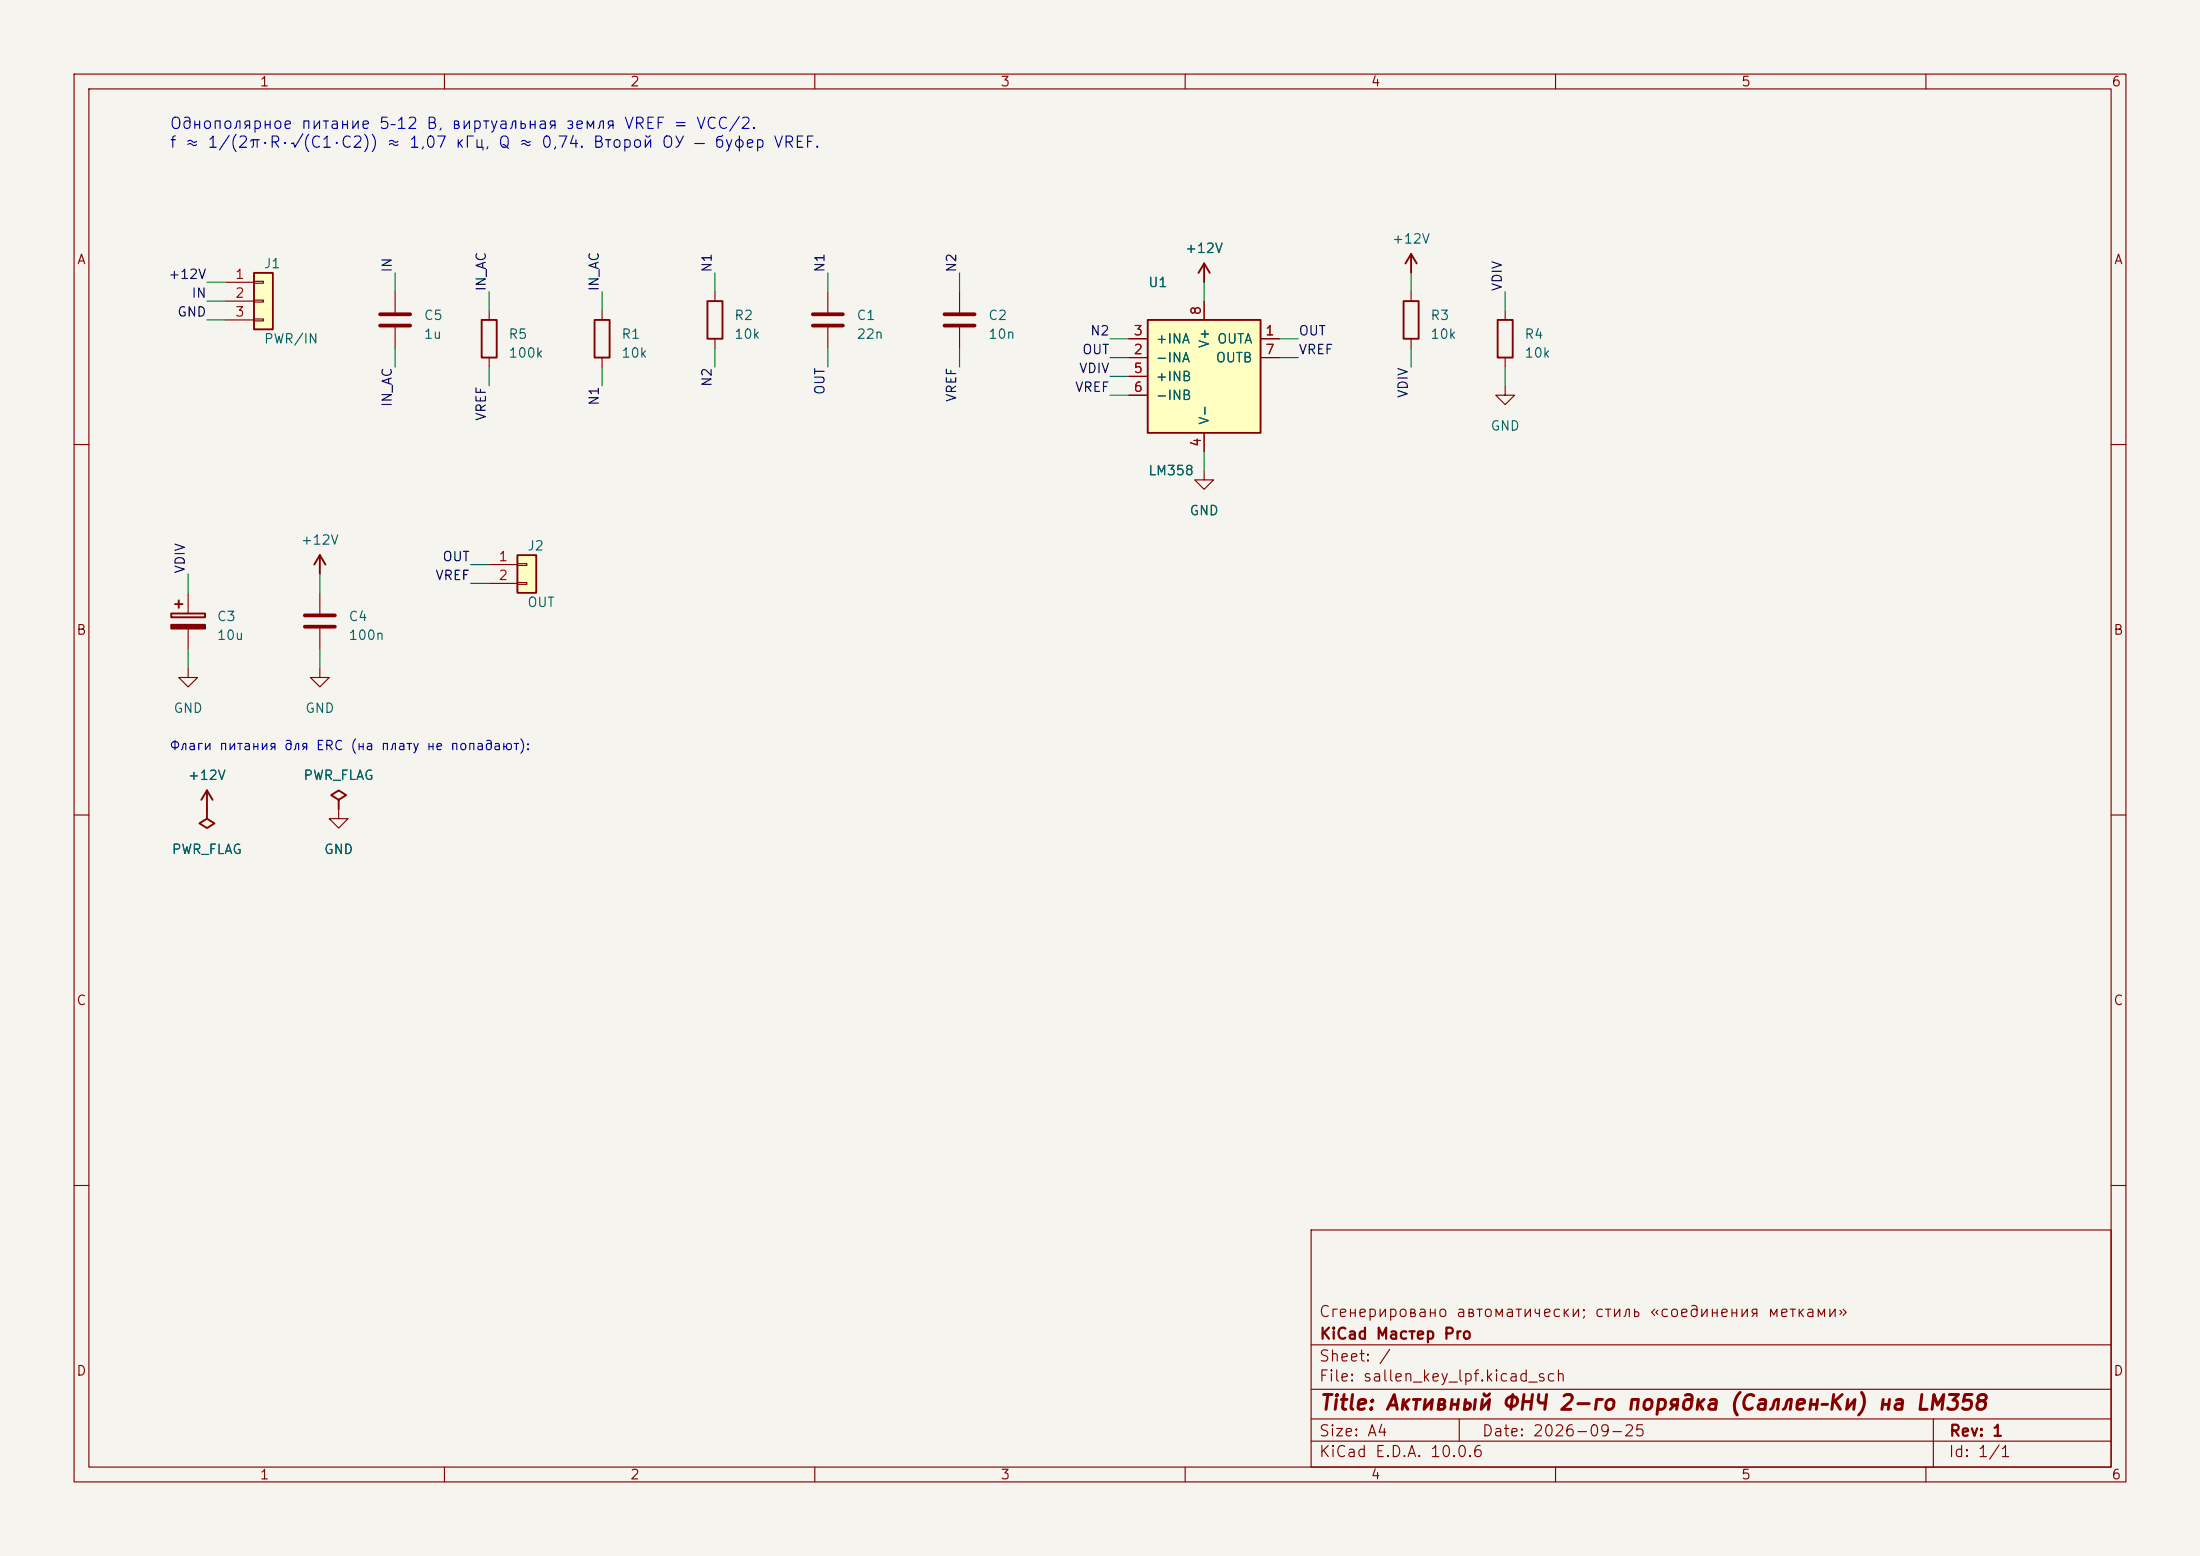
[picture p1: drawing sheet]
(kicad_sch (version 20231120) (generator "eeschema") (generator_version "8.0")
 (paper "A4")
 (title_block (title "Активный ФНЧ 2-го порядка (Саллен–Ки) на LM358") (date "2026-09-25") (rev "1") (company "KiCad Мастер Pro") (comment 1 "Сгенерировано автоматически; стиль «соединения метками»"))
 (lib_symbols (symbol "KiCadMaster:Conn_01x03" (pin_numbers) (pin_names (offset 0) hide) (exclude_from_sim no) (in_bom yes) (on_board yes) (property "Reference" "J" (at 0 5.08 0) (effects (font (size 1.27 1.27)))) (property "Value" "Conn_01x03" (at 0 -5.08 0) (effects (font (size 1.27 1.27)))) (property "Footprint" "" (at 0 0 0) (effects (font (size 1.27 1.27)) hide)) (property "Datasheet" "~" (at 0 0 0) (effects (font (size 1.27 1.27)) hide)) (property "Description" "Разъём" (at 0 0 0) (effects (font (size 1.27 1.27)) hide)) (symbol "Conn_01x03_0_1" (rectangle (start -1.27 3.81) (end 1.27 -3.81) (stroke (width 0.254) (type default)) (fill (type background))) (rectangle (start -1.27 2.667) (end 0 2.413) (stroke (width 0.1524) (type default)) (fill (type none))) (rectangle (start -1.27 0.127) (end 0 -0.127) (stroke (width 0.1524) (type default)) (fill (type none))) (rectangle (start -1.27 -2.413) (end 0 -2.667) (stroke (width 0.1524) (type default)) (fill (type none)))) (symbol "Conn_01x03_1_1" (pin passive line (at -5.08 2.54 0) (length 3.81) (name "Pin_1" (effects (font (size 1.27 1.27)))) (number "1" (effects (font (size 1.27 1.27))))) (pin passive line (at -5.08 0 0) (length 3.81) (name "Pin_2" (effects (font (size 1.27 1.27)))) (number "2" (effects (font (size 1.27 1.27))))) (pin passive line (at -5.08 -2.54 0) (length 3.81) (name "Pin_3" (effects (font (size 1.27 1.27)))) (number "3" (effects (font (size 1.27 1.27))))))) (symbol "KiCadMaster:C" (pin_numbers hide) (pin_names (offset 0) hide) (exclude_from_sim no) (in_bom yes) (on_board yes) (property "Reference" "C" (at 3.81 0.635 0) (effects (font (size 1.27 1.27)))) (property "Value" "C" (at 3.81 -1.905 0) (effects (font (size 1.27 1.27)))) (property "Footprint" "" (at 0 0 0) (effects (font (size 1.27 1.27)) hide)) (property "Datasheet" "~" (at 0 0 0) (effects (font (size 1.27 1.27)) hide)) (property "Description" "Конденсатор" (at 0 0 0) (effects (font (size 1.27 1.27)) hide)) (symbol "C_0_1" (polyline (pts (xy -2.032 0.762) (xy 2.032 0.762)) (stroke (width 0.508) (type default)) (fill (type none))) (polyline (pts (xy -2.032 -0.762) (xy 2.032 -0.762)) (stroke (width 0.508) (type default)) (fill (type none)))) (symbol "C_1_1" (pin passive line (at 0 3.81 270) (length 3.048) (name "~" (effects (font (size 1.27 1.27)))) (number "1" (effects (font (size 1.27 1.27))))) (pin passive line (at 0 -3.81 90) (length 3.048) (name "~" (effects (font (size 1.27 1.27)))) (number "2" (effects (font (size 1.27 1.27))))))) (symbol "KiCadMaster:R" (pin_numbers hide) (pin_names (offset 0) hide) (exclude_from_sim no) (in_bom yes) (on_board yes) (property "Reference" "R" (at 2.54 0.635 0) (effects (font (size 1.27 1.27)))) (property "Value" "R" (at 2.54 -1.905 0) (effects (font (size 1.27 1.27)))) (property "Footprint" "" (at 0 0 0) (effects (font (size 1.27 1.27)) hide)) (property "Datasheet" "~" (at 0 0 0) (effects (font (size 1.27 1.27)) hide)) (property "Description" "Резистор" (at 0 0 0) (effects (font (size 1.27 1.27)) hide)) (symbol "R_0_1" (rectangle (start -1.016 -2.54) (end 1.016 2.54) (stroke (width 0.254) (type default)) (fill (type none)))) (symbol "R_1_1" (pin passive line (at 0 3.81 270) (length 1.27) (name "~" (effects (font (size 1.27 1.27)))) (number "1" (effects (font (size 1.27 1.27))))) (pin passive line (at 0 -3.81 90) (length 1.27) (name "~" (effects (font (size 1.27 1.27)))) (number "2" (effects (font (size 1.27 1.27))))))) (symbol "KiCadMaster:LM358" (pin_numbers) (pin_names (offset 1.016)) (exclude_from_sim no) (in_bom yes) (on_board yes) (property "Reference" "U" (at -7.62 12.7 0) (effects (font (size 1.27 1.27)))) (property "Value" "LM358" (at -7.62 -12.7 0) (effects (font (size 1.27 1.27)))) (property "Footprint" "" (at 0 0 0) (effects (font (size 1.27 1.27)) hide)) (property "Datasheet" "~" (at 0 0 0) (effects (font (size 1.27 1.27)) hide)) (property "Description" "Сдвоенный ОУ LM358 (обе части в одном символе)" (at 0 0 0) (effects (font (size 1.27 1.27)) hide)) (property "ki_keywords" "opamp dual" (at 0 0 0) (effects (font (size 1.27 1.27)) hide)) (symbol "LM358_0_1" (rectangle (start -7.62 7.62) (end 7.62 -7.62) (stroke (width 0.254) (type default)) (fill (type background)))) (symbol "LM358_1_1" (pin input line (at -10.16 5.08 0) (length 2.54) (name "+INA" (effects (font (size 1.27 1.27)))) (number "3" (effects (font (size 1.27 1.27))))) (pin input line (at -10.16 2.54 0) (length 2.54) (name "-INA" (effects (font (size 1.27 1.27)))) (number "2" (effects (font (size 1.27 1.27))))) (pin input line (at -10.16 0 0) (length 2.54) (name "+INB" (effects (font (size 1.27 1.27)))) (number "5" (effects (font (size 1.27 1.27))))) (pin input line (at -10.16 -2.54 0) (length 2.54) (name "-INB" (effects (font (size 1.27 1.27)))) (number "6" (effects (font (size 1.27 1.27))))) (pin output line (at 10.16 5.08 180) (length 2.54) (name "OUTA" (effects (font (size 1.27 1.27)))) (number "1" (effects (font (size 1.27 1.27))))) (pin output line (at 10.16 2.54 180) (length 2.54) (name "OUTB" (effects (font (size 1.27 1.27)))) (number "7" (effects (font (size 1.27 1.27))))) (pin power_in line (at 0 10.16 270) (length 2.54) (name "V+" (effects (font (size 1.27 1.27)))) (number "8" (effects (font (size 1.27 1.27))))) (pin power_in line (at 0 -10.16 90) (length 2.54) (name "V-" (effects (font (size 1.27 1.27)))) (number "4" (effects (font (size 1.27 1.27))))))) (symbol "KiCadMaster:C_Polarized" (pin_numbers hide) (pin_names (offset 0) hide) (exclude_from_sim no) (in_bom yes) (on_board yes) (property "Reference" "C" (at 3.81 0.635 0) (effects (font (size 1.27 1.27)))) (property "Value" "C_Polarized" (at 3.81 -1.905 0) (effects (font (size 1.27 1.27)))) (property "Footprint" "" (at 0 0 0) (effects (font (size 1.27 1.27)) hide)) (property "Datasheet" "~" (at 0 0 0) (effects (font (size 1.27 1.27)) hide)) (property "Description" "Полярный конденсатор" (at 0 0 0) (effects (font (size 1.27 1.27)) hide)) (symbol "C_Polarized_0_1" (rectangle (start -2.286 0.508) (end 2.286 1.016) (stroke (width 0.254) (type default)) (fill (type none))) (rectangle (start -2.286 -1.016) (end 2.286 -0.508) (stroke (width 0.254) (type default)) (fill (type outline))) (polyline (pts (xy -1.778 2.286) (xy -0.762 2.286)) (stroke (width 0.254) (type default)) (fill (type none))) (polyline (pts (xy -1.27 2.794) (xy -1.27 1.778)) (stroke (width 0.254) (type default)) (fill (type none)))) (symbol "C_Polarized_1_1" (pin passive line (at 0 3.81 270) (length 2.794) (name "~" (effects (font (size 1.27 1.27)))) (number "1" (effects (font (size 1.27 1.27))))) (pin passive line (at 0 -3.81 90) (length 2.794) (name "~" (effects (font (size 1.27 1.27)))) (number "2" (effects (font (size 1.27 1.27))))))) (symbol "KiCadMaster:Conn_01x02" (pin_numbers) (pin_names (offset 0) hide) (exclude_from_sim no) (in_bom yes) (on_board yes) (property "Reference" "J" (at 0 5.08 0) (effects (font (size 1.27 1.27)))) (property "Value" "Conn_01x02" (at 0 -2.54 0) (effects (font (size 1.27 1.27)))) (property "Footprint" "" (at 0 0 0) (effects (font (size 1.27 1.27)) hide)) (property "Datasheet" "~" (at 0 0 0) (effects (font (size 1.27 1.27)) hide)) (property "Description" "Разъём" (at 0 0 0) (effects (font (size 1.27 1.27)) hide)) (symbol "Conn_01x02_0_1" (rectangle (start -1.27 3.81) (end 1.27 -1.27) (stroke (width 0.254) (type default)) (fill (type background))) (rectangle (start -1.27 2.667) (end 0 2.413) (stroke (width 0.1524) (type default)) (fill (type none))) (rectangle (start -1.27 0.127) (end 0 -0.127) (stroke (width 0.1524) (type default)) (fill (type none)))) (symbol "Conn_01x02_1_1" (pin passive line (at -5.08 2.54 0) (length 3.81) (name "Pin_1" (effects (font (size 1.27 1.27)))) (number "1" (effects (font (size 1.27 1.27))))) (pin passive line (at -5.08 0 0) (length 3.81) (name "Pin_2" (effects (font (size 1.27 1.27)))) (number "2" (effects (font (size 1.27 1.27))))))) (symbol "KiCadMaster:+12V" (power) (pin_numbers hide) (pin_names (offset 0) hide) (exclude_from_sim no) (in_bom yes) (on_board yes) (property "Reference" "#PWR" (at 0 -3.81 0) (effects (font (size 1.27 1.27)) hide)) (property "Value" "+12V" (at 0 3.556 0) (effects (font (size 1.27 1.27)))) (property "Footprint" "" (at 0 0 0) (effects (font (size 1.27 1.27)) hide)) (property "Datasheet" "~" (at 0 0 0) (effects (font (size 1.27 1.27)) hide)) (property "Description" "Символ питания: +12V" (at 0 0 0) (effects (font (size 1.27 1.27)) hide)) (symbol "+12V_0_1" (polyline (pts (xy -0.762 1.27) (xy 0 2.54)) (stroke (width 0.254) (type default)) (fill (type none))) (polyline (pts (xy 0 0) (xy 0 2.54)) (stroke (width 0.254) (type default)) (fill (type none))) (polyline (pts (xy 0 2.54) (xy 0.762 1.27)) (stroke (width 0.254) (type default)) (fill (type none)))) (symbol "+12V_1_1" (pin power_in line (at 0 0 90) (length 0) hide (name "+12V" (effects (font (size 1.27 1.27)))) (number "1" (effects (font (size 1.27 1.27))))))) (symbol "KiCadMaster:GND" (power) (pin_numbers hide) (pin_names (offset 0) hide) (exclude_from_sim no) (in_bom yes) (on_board yes) (property "Reference" "#PWR" (at 0 -6.35 0) (effects (font (size 1.27 1.27)) hide)) (property "Value" "GND" (at 0 -3.81 0) (effects (font (size 1.27 1.27)))) (property "Footprint" "" (at 0 0 0) (effects (font (size 1.27 1.27)) hide)) (property "Datasheet" "~" (at 0 0 0) (effects (font (size 1.27 1.27)) hide)) (property "Description" "Символ питания: GND" (at 0 0 0) (effects (font (size 1.27 1.27)) hide)) (symbol "GND_0_1" (polyline (pts (xy 0 0) (xy 0 -1.27) (xy 1.27 -1.27) (xy 0 -2.54) (xy -1.27 -1.27) (xy 0 -1.27)) (stroke (width 0) (type default)) (fill (type none)))) (symbol "GND_1_1" (pin power_in line (at 0 0 270) (length 0) hide (name "GND" (effects (font (size 1.27 1.27)))) (number "1" (effects (font (size 1.27 1.27))))))) (symbol "KiCadMaster:PWR_FLAG" (power) (pin_numbers hide) (pin_names (offset 0) hide) (exclude_from_sim no) (in_bom yes) (on_board yes) (property "Reference" "#FLG" (at 0 1.905 0) (effects (font (size 1.27 1.27)) hide)) (property "Value" "PWR_FLAG" (at 0 3.81 0) (effects (font (size 1.27 1.27)))) (property "Footprint" "" (at 0 0 0) (effects (font (size 1.27 1.27)) hide)) (property "Datasheet" "~" (at 0 0 0) (effects (font (size 1.27 1.27)) hide)) (property "Description" "Флаг: цепь запитана извне (для ERC)" (at 0 0 0) (effects (font (size 1.27 1.27)) hide)) (symbol "PWR_FLAG_0_1" (polyline (pts (xy 0 0) (xy 0 1.27) (xy -1.016 1.905) (xy 0 2.54) (xy 1.016 1.905) (xy 0 1.27)) (stroke (width 0.254) (type default)) (fill (type none)))) (symbol "PWR_FLAG_1_1" (pin power_out line (at 0 0 90) (length 0) hide (name "pwr" (effects (font (size 1.27 1.27)))) (number "1" (effects (font (size 1.27 1.27))))))))
 (symbol (lib_id "KiCadMaster:Conn_01x03") (at 35.56 40.64 0) (unit 1) (exclude_from_sim no) (in_bom yes) (on_board yes) (dnp no) (property "Reference" "J1" (at 35.56 35.56 0) (effects (font (size 1.27 1.27)) (justify left))) (property "Value" "PWR/IN" (at 35.56 45.72 0) (effects (font (size 1.27 1.27)) (justify left))) (property "Footprint" "Connector_PinHeader_2.54mm:PinHeader_1x03_P2.54mm_Vertical" (at 35.56 40.64 0) (effects (font (size 1.27 1.27)) hide)) (property "Datasheet" "~" (at 35.56 40.64 0) (effects (font (size 1.27 1.27)) hide)) (property "Description" "1 = +12V, 2 = вход, 3 = GND" (at 35.56 40.64 0) (effects (font (size 1.27 1.27)) hide)) (pin "1") (pin "2") (pin "3"))
 (wire (pts (xy 30.48 38.1) (xy 27.94 38.1)) (stroke (width 0) (type default)))
 (label "+12V" (at 27.94 38.1 180) (fields_autoplaced yes) (effects (font (size 1.27 1.27)) (justify right bottom)))
 (wire (pts (xy 30.48 40.64) (xy 27.94 40.64)) (stroke (width 0) (type default)))
 (label "IN" (at 27.94 40.64 180) (fields_autoplaced yes) (effects (font (size 1.27 1.27)) (justify right bottom)))
 (wire (pts (xy 30.48 43.18) (xy 27.94 43.18)) (stroke (width 0) (type default)))
 (label "GND" (at 27.94 43.18 180) (fields_autoplaced yes) (effects (font (size 1.27 1.27)) (justify right bottom)))
 (symbol (lib_id "KiCadMaster:C") (at 53.34 43.18 0) (unit 1) (exclude_from_sim no) (in_bom yes) (on_board yes) (dnp no) (property "Reference" "C5" (at 57.15 42.545 0) (effects (font (size 1.27 1.27)) (justify left))) (property "Value" "1u" (at 57.15 45.085 0) (effects (font (size 1.27 1.27)) (justify left))) (property "Footprint" "Capacitor_SMD:C_0805_2012Metric" (at 53.34 43.18 0) (effects (font (size 1.27 1.27)) hide)) (property "Datasheet" "~" (at 53.34 43.18 0) (effects (font (size 1.27 1.27)) hide)) (property "Description" "Разделительный" (at 53.34 43.18 0) (effects (font (size 1.27 1.27)) hide)) (pin "1") (pin "2"))
 (wire (pts (xy 53.34 39.37) (xy 53.34 36.83)) (stroke (width 0) (type default)))
 (label "IN" (at 53.34 36.83 90) (fields_autoplaced yes) (effects (font (size 1.27 1.27)) (justify left bottom)))
 (wire (pts (xy 53.34 46.99) (xy 53.34 49.53)) (stroke (width 0) (type default)))
 (label "IN_AC" (at 53.34 49.53 270) (fields_autoplaced yes) (effects (font (size 1.27 1.27)) (justify right bottom)))
 (symbol (lib_id "KiCadMaster:R") (at 66.04 45.72 0) (unit 1) (exclude_from_sim no) (in_bom yes) (on_board yes) (dnp no) (property "Reference" "R5" (at 68.58 45.085 0) (effects (font (size 1.27 1.27)) (justify left))) (property "Value" "100k" (at 68.58 47.625 0) (effects (font (size 1.27 1.27)) (justify left))) (property "Footprint" "Resistor_SMD:R_0805_2012Metric" (at 66.04 45.72 0) (effects (font (size 1.27 1.27)) hide)) (property "Datasheet" "~" (at 66.04 45.72 0) (effects (font (size 1.27 1.27)) hide)) (property "Description" "Смещение входа на VREF" (at 66.04 45.72 0) (effects (font (size 1.27 1.27)) hide)) (pin "1") (pin "2"))
 (wire (pts (xy 66.04 41.91) (xy 66.04 39.37)) (stroke (width 0) (type default)))
 (label "IN_AC" (at 66.04 39.37 90) (fields_autoplaced yes) (effects (font (size 1.27 1.27)) (justify left bottom)))
 (wire (pts (xy 66.04 49.53) (xy 66.04 52.07)) (stroke (width 0) (type default)))
 (label "VREF" (at 66.04 52.07 270) (fields_autoplaced yes) (effects (font (size 1.27 1.27)) (justify right bottom)))
 (symbol (lib_id "KiCadMaster:R") (at 81.28 45.72 0) (unit 1) (exclude_from_sim no) (in_bom yes) (on_board yes) (dnp no) (property "Reference" "R1" (at 83.82 45.085 0) (effects (font (size 1.27 1.27)) (justify left))) (property "Value" "10k" (at 83.82 47.625 0) (effects (font (size 1.27 1.27)) (justify left))) (property "Footprint" "Resistor_SMD:R_0805_2012Metric" (at 81.28 45.72 0) (effects (font (size 1.27 1.27)) hide)) (property "Datasheet" "~" (at 81.28 45.72 0) (effects (font (size 1.27 1.27)) hide)) (property "Description" "R первого звена" (at 81.28 45.72 0) (effects (font (size 1.27 1.27)) hide)) (pin "1") (pin "2"))
 (wire (pts (xy 81.28 41.91) (xy 81.28 39.37)) (stroke (width 0) (type default)))
 (label "IN_AC" (at 81.28 39.37 90) (fields_autoplaced yes) (effects (font (size 1.27 1.27)) (justify left bottom)))
 (wire (pts (xy 81.28 49.53) (xy 81.28 52.07)) (stroke (width 0) (type default)))
 (label "N1" (at 81.28 52.07 270) (fields_autoplaced yes) (effects (font (size 1.27 1.27)) (justify right bottom)))
 (symbol (lib_id "KiCadMaster:R") (at 96.52 43.18 0) (unit 1) (exclude_from_sim no) (in_bom yes) (on_board yes) (dnp no) (property "Reference" "R2" (at 99.06 42.545 0) (effects (font (size 1.27 1.27)) (justify left))) (property "Value" "10k" (at 99.06 45.085 0) (effects (font (size 1.27 1.27)) (justify left))) (property "Footprint" "Resistor_SMD:R_0805_2012Metric" (at 96.52 43.18 0) (effects (font (size 1.27 1.27)) hide)) (property "Datasheet" "~" (at 96.52 43.18 0) (effects (font (size 1.27 1.27)) hide)) (property "Description" "R второго звена" (at 96.52 43.18 0) (effects (font (size 1.27 1.27)) hide)) (pin "1") (pin "2"))
 (wire (pts (xy 96.52 39.37) (xy 96.52 36.83)) (stroke (width 0) (type default)))
 (label "N1" (at 96.52 36.83 90) (fields_autoplaced yes) (effects (font (size 1.27 1.27)) (justify left bottom)))
 (wire (pts (xy 96.52 46.99) (xy 96.52 49.53)) (stroke (width 0) (type default)))
 (label "N2" (at 96.52 49.53 270) (fields_autoplaced yes) (effects (font (size 1.27 1.27)) (justify right bottom)))
 (symbol (lib_id "KiCadMaster:C") (at 111.76 43.18 0) (unit 1) (exclude_from_sim no) (in_bom yes) (on_board yes) (dnp no) (property "Reference" "C1" (at 115.57 42.545 0) (effects (font (size 1.27 1.27)) (justify left))) (property "Value" "22n" (at 115.57 45.085 0) (effects (font (size 1.27 1.27)) (justify left))) (property "Footprint" "Capacitor_SMD:C_0805_2012Metric" (at 111.76 43.18 0) (effects (font (size 1.27 1.27)) hide)) (property "Datasheet" "~" (at 111.76 43.18 0) (effects (font (size 1.27 1.27)) hide)) (property "Description" "Конденсатор обратной связи" (at 111.76 43.18 0) (effects (font (size 1.27 1.27)) hide)) (pin "1") (pin "2"))
 (wire (pts (xy 111.76 39.37) (xy 111.76 36.83)) (stroke (width 0) (type default)))
 (label "N1" (at 111.76 36.83 90) (fields_autoplaced yes) (effects (font (size 1.27 1.27)) (justify left bottom)))
 (wire (pts (xy 111.76 46.99) (xy 111.76 49.53)) (stroke (width 0) (type default)))
 (label "OUT" (at 111.76 49.53 270) (fields_autoplaced yes) (effects (font (size 1.27 1.27)) (justify right bottom)))
 (symbol (lib_id "KiCadMaster:C") (at 129.54 43.18 0) (unit 1) (exclude_from_sim no) (in_bom yes) (on_board yes) (dnp no) (property "Reference" "C2" (at 133.35 42.545 0) (effects (font (size 1.27 1.27)) (justify left))) (property "Value" "10n" (at 133.35 45.085 0) (effects (font (size 1.27 1.27)) (justify left))) (property "Footprint" "Capacitor_SMD:C_0805_2012Metric" (at 129.54 43.18 0) (effects (font (size 1.27 1.27)) hide)) (property "Datasheet" "~" (at 129.54 43.18 0) (effects (font (size 1.27 1.27)) hide)) (property "Description" "Конденсатор на опору" (at 129.54 43.18 0) (effects (font (size 1.27 1.27)) hide)) (pin "1") (pin "2"))
 (wire (pts (xy 129.54 39.37) (xy 129.54 36.83)) (stroke (width 0) (type default)))
 (label "N2" (at 129.54 36.83 90) (fields_autoplaced yes) (effects (font (size 1.27 1.27)) (justify left bottom)))
 (wire (pts (xy 129.54 46.99) (xy 129.54 49.53)) (stroke (width 0) (type default)))
 (label "VREF" (at 129.54 49.53 270) (fields_autoplaced yes) (effects (font (size 1.27 1.27)) (justify right bottom)))
 (symbol (lib_id "KiCadMaster:LM358") (at 162.56 50.8 0) (unit 1) (exclude_from_sim no) (in_bom yes) (on_board yes) (dnp no) (property "Reference" "U1" (at 154.94 38.1 0) (effects (font (size 1.27 1.27)) (justify left))) (property "Value" "LM358" (at 154.94 63.5 0) (effects (font (size 1.27 1.27)) (justify left))) (property "Footprint" "Package_DIP:DIP-8_W7.62mm" (at 162.56 50.8 0) (effects (font (size 1.27 1.27)) hide)) (property "Datasheet" "~" (at 162.56 50.8 0) (effects (font (size 1.27 1.27)) hide)) (property "Description" "A — фильтр, B — буфер VREF" (at 162.56 50.8 0) (effects (font (size 1.27 1.27)) hide)) (pin "3") (pin "2") (pin "5") (pin "6") (pin "1") (pin "7") (pin "8") (pin "4"))
 (wire (pts (xy 152.4 45.72) (xy 149.86 45.72)) (stroke (width 0) (type default)))
 (label "N2" (at 149.86 45.72 180) (fields_autoplaced yes) (effects (font (size 1.27 1.27)) (justify right bottom)))
 (wire (pts (xy 152.4 48.26) (xy 149.86 48.26)) (stroke (width 0) (type default)))
 (label "OUT" (at 149.86 48.26 180) (fields_autoplaced yes) (effects (font (size 1.27 1.27)) (justify right bottom)))
 (wire (pts (xy 152.4 50.8) (xy 149.86 50.8)) (stroke (width 0) (type default)))
 (label "VDIV" (at 149.86 50.8 180) (fields_autoplaced yes) (effects (font (size 1.27 1.27)) (justify right bottom)))
 (wire (pts (xy 152.4 53.34) (xy 149.86 53.34)) (stroke (width 0) (type default)))
 (label "VREF" (at 149.86 53.34 180) (fields_autoplaced yes) (effects (font (size 1.27 1.27)) (justify right bottom)))
 (wire (pts (xy 172.72 45.72) (xy 175.26 45.72)) (stroke (width 0) (type default)))
 (label "OUT" (at 175.26 45.72 0) (fields_autoplaced yes) (effects (font (size 1.27 1.27)) (justify left bottom)))
 (wire (pts (xy 172.72 48.26) (xy 175.26 48.26)) (stroke (width 0) (type default)))
 (label "VREF" (at 175.26 48.26 0) (fields_autoplaced yes) (effects (font (size 1.27 1.27)) (justify left bottom)))
 (wire (pts (xy 162.56 40.64) (xy 162.56 38.1)) (stroke (width 0) (type default)))
 (symbol (lib_id "KiCadMaster:+12V") (at 162.56 38.1 0) (unit 1) (exclude_from_sim no) (in_bom yes) (on_board yes) (dnp no) (property "Reference" "#PWR01" (at 162.56 38.1 0) (effects (font (size 1.27 1.27)) hide)) (property "Value" "+12V" (at 162.56 33.5 0) (effects (font (size 1.27 1.27)))) (property "Footprint" "" (at 162.56 38.1 0) (effects (font (size 1.27 1.27)) hide)) (property "Datasheet" "" (at 162.56 38.1 0) (effects (font (size 1.27 1.27)) hide)) (property "Description" "" (at 162.56 38.1 0) (effects (font (size 1.27 1.27)) hide)) (pin "1"))
 (wire (pts (xy 162.56 60.96) (xy 162.56 63.5)) (stroke (width 0) (type default)))
 (symbol (lib_id "KiCadMaster:GND") (at 162.56 63.5 0) (unit 1) (exclude_from_sim no) (in_bom yes) (on_board yes) (dnp no) (property "Reference" "#PWR02" (at 162.56 63.5 0) (effects (font (size 1.27 1.27)) hide)) (property "Value" "GND" (at 162.56 68.9 0) (effects (font (size 1.27 1.27)))) (property "Footprint" "" (at 162.56 63.5 0) (effects (font (size 1.27 1.27)) hide)) (property "Datasheet" "" (at 162.56 63.5 0) (effects (font (size 1.27 1.27)) hide)) (property "Description" "" (at 162.56 63.5 0) (effects (font (size 1.27 1.27)) hide)) (pin "1"))
 (symbol (lib_id "KiCadMaster:R") (at 190.5 43.18 0) (unit 1) (exclude_from_sim no) (in_bom yes) (on_board yes) (dnp no) (property "Reference" "R3" (at 193.04 42.545 0) (effects (font (size 1.27 1.27)) (justify left))) (property "Value" "10k" (at 193.04 45.085 0) (effects (font (size 1.27 1.27)) (justify left))) (property "Footprint" "Resistor_SMD:R_0805_2012Metric" (at 190.5 43.18 0) (effects (font (size 1.27 1.27)) hide)) (property "Datasheet" "~" (at 190.5 43.18 0) (effects (font (size 1.27 1.27)) hide)) (property "Description" "Делитель VCC/2" (at 190.5 43.18 0) (effects (font (size 1.27 1.27)) hide)) (pin "1") (pin "2"))
 (wire (pts (xy 190.5 39.37) (xy 190.5 36.83)) (stroke (width 0) (type default)))
 (symbol (lib_id "KiCadMaster:+12V") (at 190.5 36.83 0) (unit 1) (exclude_from_sim no) (in_bom yes) (on_board yes) (dnp no) (property "Reference" "#PWR03" (at 190.5 36.83 0) (effects (font (size 1.27 1.27)) hide)) (property "Value" "+12V" (at 190.5 32.23 0) (effects (font (size 1.27 1.27)))) (property "Footprint" "" (at 190.5 36.83 0) (effects (font (size 1.27 1.27)) hide)) (property "Datasheet" "" (at 190.5 36.83 0) (effects (font (size 1.27 1.27)) hide)) (property "Description" "" (at 190.5 36.83 0) (effects (font (size 1.27 1.27)) hide)) (pin "1"))
 (wire (pts (xy 190.5 46.99) (xy 190.5 49.53)) (stroke (width 0) (type default)))
 (label "VDIV" (at 190.5 49.53 270) (fields_autoplaced yes) (effects (font (size 1.27 1.27)) (justify right bottom)))
 (symbol (lib_id "KiCadMaster:R") (at 203.2 45.72 0) (unit 1) (exclude_from_sim no) (in_bom yes) (on_board yes) (dnp no) (property "Reference" "R4" (at 205.74 45.085 0) (effects (font (size 1.27 1.27)) (justify left))) (property "Value" "10k" (at 205.74 47.625 0) (effects (font (size 1.27 1.27)) (justify left))) (property "Footprint" "Resistor_SMD:R_0805_2012Metric" (at 203.2 45.72 0) (effects (font (size 1.27 1.27)) hide)) (property "Datasheet" "~" (at 203.2 45.72 0) (effects (font (size 1.27 1.27)) hide)) (property "Description" "Делитель VCC/2" (at 203.2 45.72 0) (effects (font (size 1.27 1.27)) hide)) (pin "1") (pin "2"))
 (wire (pts (xy 203.2 41.91) (xy 203.2 39.37)) (stroke (width 0) (type default)))
 (label "VDIV" (at 203.2 39.37 90) (fields_autoplaced yes) (effects (font (size 1.27 1.27)) (justify left bottom)))
 (wire (pts (xy 203.2 49.53) (xy 203.2 52.07)) (stroke (width 0) (type default)))
 (symbol (lib_id "KiCadMaster:GND") (at 203.2 52.07 0) (unit 1) (exclude_from_sim no) (in_bom yes) (on_board yes) (dnp no) (property "Reference" "#PWR04" (at 203.2 52.07 0) (effects (font (size 1.27 1.27)) hide)) (property "Value" "GND" (at 203.2 57.47 0) (effects (font (size 1.27 1.27)))) (property "Footprint" "" (at 203.2 52.07 0) (effects (font (size 1.27 1.27)) hide)) (property "Datasheet" "" (at 203.2 52.07 0) (effects (font (size 1.27 1.27)) hide)) (property "Description" "" (at 203.2 52.07 0) (effects (font (size 1.27 1.27)) hide)) (pin "1"))
 (symbol (lib_id "KiCadMaster:C_Polarized") (at 25.4 83.82 0) (unit 1) (exclude_from_sim no) (in_bom yes) (on_board yes) (dnp no) (property "Reference" "C3" (at 29.21 83.185 0) (effects (font (size 1.27 1.27)) (justify left))) (property "Value" "10u" (at 29.21 85.725 0) (effects (font (size 1.27 1.27)) (justify left))) (property "Footprint" "Capacitor_THT:CP_Radial_D5.0mm_P2.00mm" (at 25.4 83.82 0) (effects (font (size 1.27 1.27)) hide)) (property "Datasheet" "~" (at 25.4 83.82 0) (effects (font (size 1.27 1.27)) hide)) (property "Description" "Фильтр делителя" (at 25.4 83.82 0) (effects (font (size 1.27 1.27)) hide)) (pin "1") (pin "2"))
 (wire (pts (xy 25.4 80.01) (xy 25.4 77.47)) (stroke (width 0) (type default)))
 (label "VDIV" (at 25.4 77.47 90) (fields_autoplaced yes) (effects (font (size 1.27 1.27)) (justify left bottom)))
 (wire (pts (xy 25.4 87.63) (xy 25.4 90.17)) (stroke (width 0) (type default)))
 (symbol (lib_id "KiCadMaster:GND") (at 25.4 90.17 0) (unit 1) (exclude_from_sim no) (in_bom yes) (on_board yes) (dnp no) (property "Reference" "#PWR05" (at 25.4 90.17 0) (effects (font (size 1.27 1.27)) hide)) (property "Value" "GND" (at 25.4 95.57 0) (effects (font (size 1.27 1.27)))) (property "Footprint" "" (at 25.4 90.17 0) (effects (font (size 1.27 1.27)) hide)) (property "Datasheet" "" (at 25.4 90.17 0) (effects (font (size 1.27 1.27)) hide)) (property "Description" "" (at 25.4 90.17 0) (effects (font (size 1.27 1.27)) hide)) (pin "1"))
 (symbol (lib_id "KiCadMaster:C") (at 43.18 83.82 0) (unit 1) (exclude_from_sim no) (in_bom yes) (on_board yes) (dnp no) (property "Reference" "C4" (at 46.99 83.185 0) (effects (font (size 1.27 1.27)) (justify left))) (property "Value" "100n" (at 46.99 85.725 0) (effects (font (size 1.27 1.27)) (justify left))) (property "Footprint" "Capacitor_SMD:C_0805_2012Metric" (at 43.18 83.82 0) (effects (font (size 1.27 1.27)) hide)) (property "Datasheet" "~" (at 43.18 83.82 0) (effects (font (size 1.27 1.27)) hide)) (property "Description" "Развязка питания ОУ" (at 43.18 83.82 0) (effects (font (size 1.27 1.27)) hide)) (pin "1") (pin "2"))
 (wire (pts (xy 43.18 80.01) (xy 43.18 77.47)) (stroke (width 0) (type default)))
 (symbol (lib_id "KiCadMaster:+12V") (at 43.18 77.47 0) (unit 1) (exclude_from_sim no) (in_bom yes) (on_board yes) (dnp no) (property "Reference" "#PWR06" (at 43.18 77.47 0) (effects (font (size 1.27 1.27)) hide)) (property "Value" "+12V" (at 43.18 72.87 0) (effects (font (size 1.27 1.27)))) (property "Footprint" "" (at 43.18 77.47 0) (effects (font (size 1.27 1.27)) hide)) (property "Datasheet" "" (at 43.18 77.47 0) (effects (font (size 1.27 1.27)) hide)) (property "Description" "" (at 43.18 77.47 0) (effects (font (size 1.27 1.27)) hide)) (pin "1"))
 (wire (pts (xy 43.18 87.63) (xy 43.18 90.17)) (stroke (width 0) (type default)))
 (symbol (lib_id "KiCadMaster:GND") (at 43.18 90.17 0) (unit 1) (exclude_from_sim no) (in_bom yes) (on_board yes) (dnp no) (property "Reference" "#PWR07" (at 43.18 90.17 0) (effects (font (size 1.27 1.27)) hide)) (property "Value" "GND" (at 43.18 95.57 0) (effects (font (size 1.27 1.27)))) (property "Footprint" "" (at 43.18 90.17 0) (effects (font (size 1.27 1.27)) hide)) (property "Datasheet" "" (at 43.18 90.17 0) (effects (font (size 1.27 1.27)) hide)) (property "Description" "" (at 43.18 90.17 0) (effects (font (size 1.27 1.27)) hide)) (pin "1"))
 (symbol (lib_id "KiCadMaster:Conn_01x02") (at 71.12 78.74 0) (unit 1) (exclude_from_sim no) (in_bom yes) (on_board yes) (dnp no) (property "Reference" "J2" (at 71.12 73.66 0) (effects (font (size 1.27 1.27)) (justify left))) (property "Value" "OUT" (at 71.12 81.28 0) (effects (font (size 1.27 1.27)) (justify left))) (property "Footprint" "Connector_PinHeader_2.54mm:PinHeader_1x02_P2.54mm_Vertical" (at 71.12 78.74 0) (effects (font (size 1.27 1.27)) hide)) (property "Datasheet" "~" (at 71.12 78.74 0) (effects (font (size 1.27 1.27)) hide)) (property "Description" "Выход относительно VREF" (at 71.12 78.74 0) (effects (font (size 1.27 1.27)) hide)) (pin "1") (pin "2"))
 (wire (pts (xy 66.04 76.2) (xy 63.5 76.2)) (stroke (width 0) (type default)))
 (label "OUT" (at 63.5 76.2 180) (fields_autoplaced yes) (effects (font (size 1.27 1.27)) (justify right bottom)))
 (wire (pts (xy 66.04 78.74) (xy 63.5 78.74)) (stroke (width 0) (type default)))
 (label "VREF" (at 63.5 78.74 180) (fields_autoplaced yes) (effects (font (size 1.27 1.27)) (justify right bottom)))
 (text "Флаги питания для ERC (на плату не попадают):" (exclude_from_sim no) (at 22.86 101.6 0) (effects (font (size 1.27 1.27)) (justify left bottom)))
 (symbol (lib_id "KiCadMaster:+12V") (at 27.94 109.22 0) (unit 1) (exclude_from_sim no) (in_bom yes) (on_board yes) (dnp no) (property "Reference" "#PWR08" (at 27.94 109.22 0) (effects (font (size 1.27 1.27)) hide)) (property "Value" "+12V" (at 27.94 104.62 0) (effects (font (size 1.27 1.27)))) (property "Footprint" "" (at 27.94 109.22 0) (effects (font (size 1.27 1.27)) hide)) (property "Datasheet" "" (at 27.94 109.22 0) (effects (font (size 1.27 1.27)) hide)) (property "Description" "" (at 27.94 109.22 0) (effects (font (size 1.27 1.27)) hide)) (pin "1"))
 (symbol (lib_id "KiCadMaster:PWR_FLAG") (at 27.94 109.22 180) (unit 1) (exclude_from_sim no) (in_bom yes) (on_board yes) (dnp no) (property "Reference" "#FLG09" (at 27.94 109.22 0) (effects (font (size 1.27 1.27)) hide)) (property "Value" "PWR_FLAG" (at 27.94 114.62 0) (effects (font (size 1.27 1.27)))) (property "Footprint" "" (at 27.94 109.22 0) (effects (font (size 1.27 1.27)) hide)) (property "Datasheet" "" (at 27.94 109.22 0) (effects (font (size 1.27 1.27)) hide)) (property "Description" "" (at 27.94 109.22 0) (effects (font (size 1.27 1.27)) hide)) (pin "1"))
 (symbol (lib_id "KiCadMaster:GND") (at 45.72 109.22 0) (unit 1) (exclude_from_sim no) (in_bom yes) (on_board yes) (dnp no) (property "Reference" "#PWR10" (at 45.72 109.22 0) (effects (font (size 1.27 1.27)) hide)) (property "Value" "GND" (at 45.72 114.62 0) (effects (font (size 1.27 1.27)))) (property "Footprint" "" (at 45.72 109.22 0) (effects (font (size 1.27 1.27)) hide)) (property "Datasheet" "" (at 45.72 109.22 0) (effects (font (size 1.27 1.27)) hide)) (property "Description" "" (at 45.72 109.22 0) (effects (font (size 1.27 1.27)) hide)) (pin "1"))
 (symbol (lib_id "KiCadMaster:PWR_FLAG") (at 45.72 109.22 0) (unit 1) (exclude_from_sim no) (in_bom yes) (on_board yes) (dnp no) (property "Reference" "#FLG11" (at 45.72 109.22 0) (effects (font (size 1.27 1.27)) hide)) (property "Value" "PWR_FLAG" (at 45.72 104.62 0) (effects (font (size 1.27 1.27)))) (property "Footprint" "" (at 45.72 109.22 0) (effects (font (size 1.27 1.27)) hide)) (property "Datasheet" "" (at 45.72 109.22 0) (effects (font (size 1.27 1.27)) hide)) (property "Description" "" (at 45.72 109.22 0) (effects (font (size 1.27 1.27)) hide)) (pin "1"))
 (text "Однополярное питание 5–12 В, виртуальная земля VREF = VCC/2." (exclude_from_sim no) (at 22.86 17.78 0) (effects (font (size 1.524 1.524)) (justify left bottom)))
 (text "f ≈ 1/(2π·R·√(C1·C2)) ≈ 1,07 кГц, Q ≈ 0,74. Второй ОУ — буфер VREF." (exclude_from_sim no) (at 22.86 20.32 0) (effects (font (size 1.524 1.524)) (justify left bottom)))
 (sheet_instances (path "" (page "1"))))
